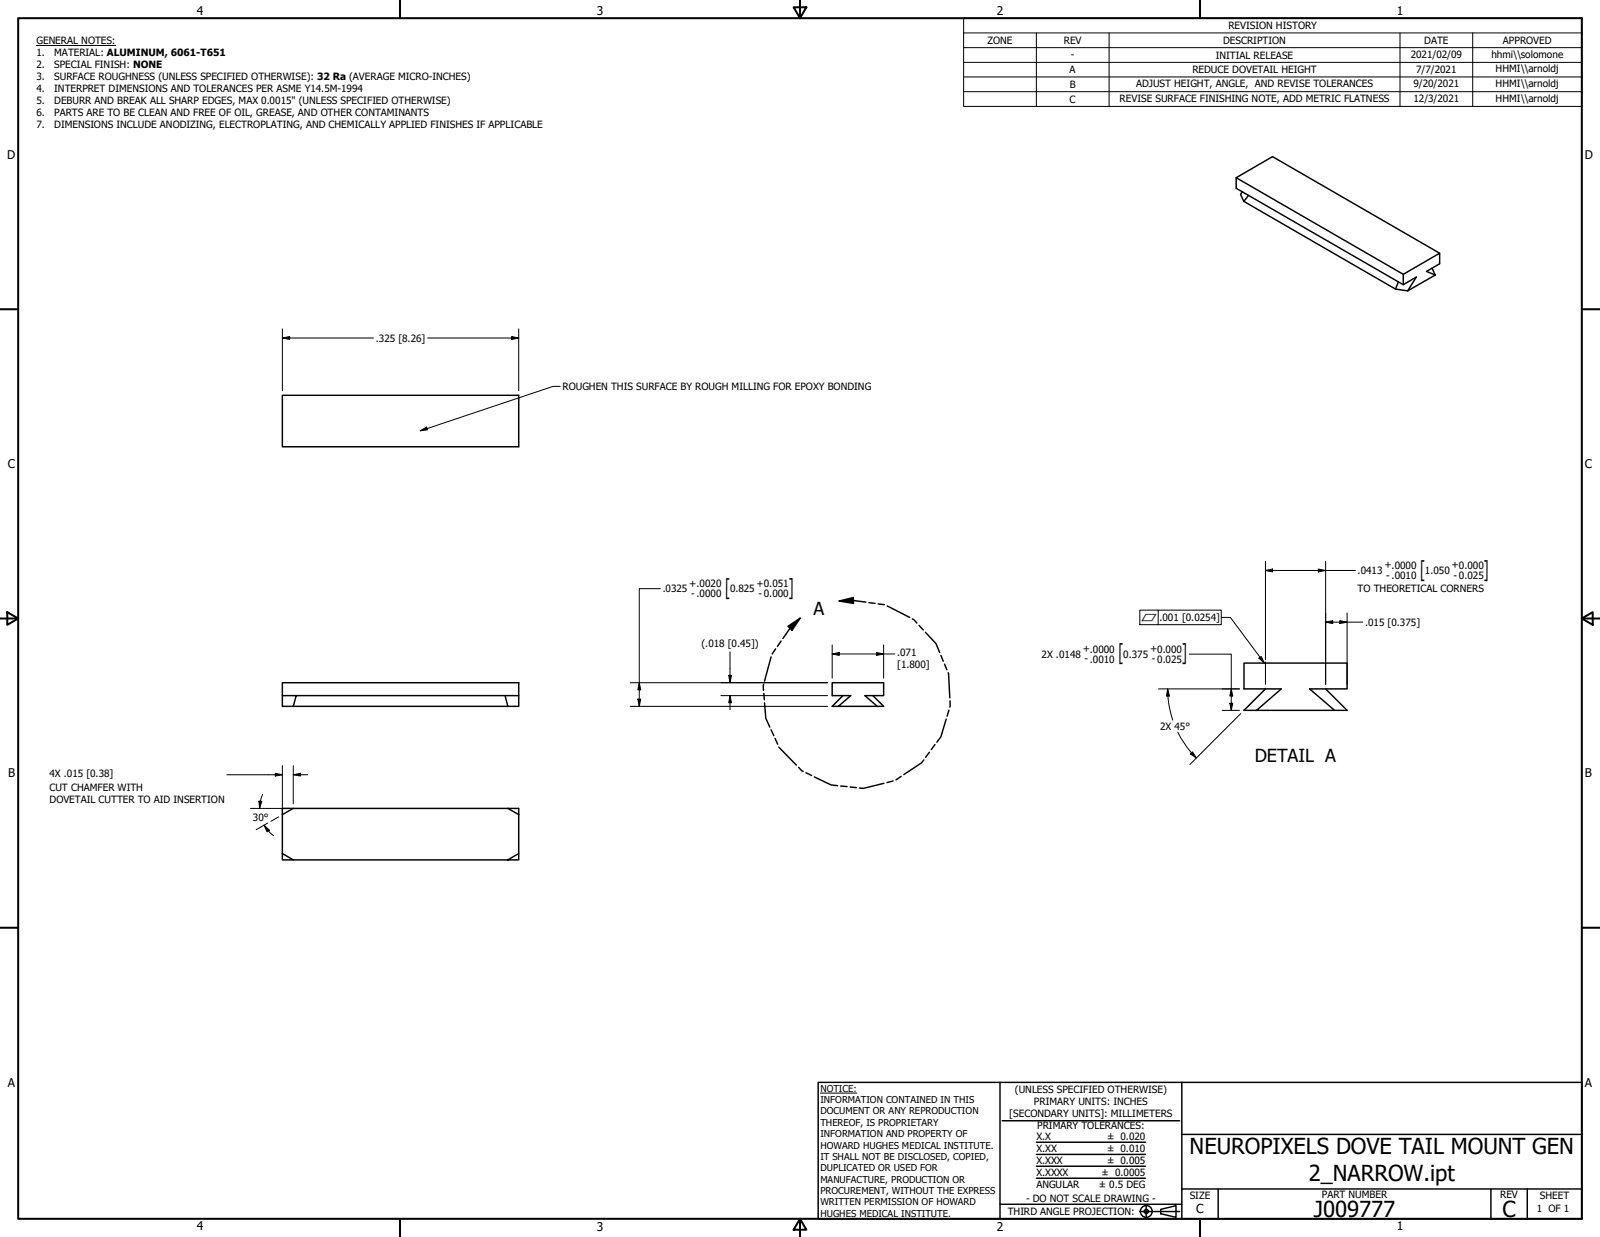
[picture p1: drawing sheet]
<svg xmlns="http://www.w3.org/2000/svg" width="559mm" height="432mm" viewBox="0 0 559 432" stroke-linecap="round" stroke-linejoin="round" font-family="sans-serif">
<!-- layer: Visible (ANSI) -->
<g fill="none" stroke="#000" stroke-width=".51">
<path d="M431.7 62l58.4 33.8M433.8 66.9l-.5 1 1.1 2.4 1.7-2.1M434.4 70.3l53 30.6 1-2.5M500.1 93.6l1.2 2.4M501.3 96l-3.1-1.3 4.6-2.6v-3.7l-12.7 7.4v3.6M502.8 88.4l-58.4-33.7-12.7 7.3v3.7l58.4 33.7 4.6-2.7-3.1 4.8 9.7-5.5M487.4 100.9l4.2 .6M98.6 138h82.6v18h-82.6zM290.6 238.3h18v4.5h-6.5l4.3 3.8h-13.6l4.3-3.8h-6.5zM434.5 231.5h36v9h-13.1l8.7 7.5h-27.3l8.7-7.5h-13zM98.6 242.8v-4.5h82.6v8.3h-3.8M103.4 242.8l-1 3.8h-3.8v-3.8h82.6"/>
<path d="M176.4 242.8l1 3.8h-75M294.4 242.8l-3.8 3.8h2.2M304.9 242.8l3.7 3.8h-2.2M442 240.5l-7.5 7.5h4.3M463 240.5l7.5 7.5h-4.4M98.6 297.9v2.3h82.6v-2.3l-3.8 2.3M98.6 297.9v-15.7h82.6v15.7M98.6 297.9l3.8 2.3M102.4 282.2l-3.8 2.2M177.4 282.2l3.8 2.2"/>
</g>
<!-- layer: Detail Boundary (ANSI) -->
<g fill="none" stroke="#000" stroke-width=".51">
<path d="M275.2 218.6l4.3-2.8-2.9 4.2zM279.5 215.8l-3.6 3.5-2.5 3.6M293.1 209.8l4.9-1.2 .1 2zM293.1 209.8l5-.2 4.3 .6M303.5 210.4l2.1 .2M306.7 210.8l2.2 .3M309.9 211.5l7.8 4M318.6 216l1.6 1.5M321 218.3l1.5 1.6M266.7 238.8l-.1 2.2M269.3 229.3l-2.3 8.4M270.9 226.5l-1.2 1.8"/>
<path d="M272.8 223.8l-1.3 1.8M323.2 220.7l3.7 4 1.3 3.1M328.6 228.8l.8 2M329.9 231.8l.8 2M331.2 234.8l.5 8.8M266.8 242.1l.2 2.2M267 245.4l.5 5.4 1.4 3M269.3 254.8l1 2M270.7 257.7l.9 2.1M326.5 259.9l-1.3 1.8M330.5 251l-1.9 6.2-1.4 1.9M331.4 247.9l-.6 2.1"/>
<path d="M331.8 244.7l-.1 2.1M272 260.8l6.1 6.3M278.9 267.8l1.6 1.5M281.5 269.7l2 1M284.4 271.2l5.9 2.8 2.2 .3M293.6 274.4l2.2 .2M296.9 274.7l2.2 .3M308.7 273.4l-7.2 1.8-1.3-.1M311.9 272.6l-2.1 .6M314.7 271l-1.8 1.2M322.6 265.2l-.7 1.1-6.2 4.1M324.6 262.6l-1.3 1.8"/>
</g>
<g fill="#000">
<path d="M293.1 209.8l4.9-1.2 .1 2z" fill-rule="evenodd"/>
<path d="M275.2 218.6l4.3-2.8-2.9 4.2z" fill-rule="evenodd"/>
</g>
<!-- layer: Border (ANSI) -->
<g fill="none" stroke="#000" stroke-width=".7">
<path d="M6.3 6.3h546.1v419.1h-546.1zM139.7 0v6.3M277.2 2.5h4.4l-2.2 3.8zM279.4 0v6.3M419.1 0v6.3M0 107.9h6.3M552.4 107.9h6.4M0 215.9h6.3M2.5 213.7l3.8 2.2-3.8 2.2zM552.4 215.9l3.9-2.2v4.4zM552.4 215.9h6.4M0 323.8h6.3"/>
<path d="M552.4 323.8h6.4M139.7 425.4v6.4M279.4 425.4l2.2 3.9h-4.4zM279.4 425.4v6.4M419.1 425.4v6.4"/>
</g>
<!-- layer: Title (ANSI) -->
<g fill="none" stroke="#000" stroke-width=".51">
<path d="M285.8 377.8h266.6v47.6h-266.6zM349.2 377.8v47.6M412.7 377.8v47.6M350 391.2h62M361.9 398.7h38.1M412.7 396h139.7M361.9 411.3h38.1M361.9 407.1h38.1M361.9 403h38.1M412.7 415h139.7M425.4 415v10.4M520.7 415v10.4"/>
<path d="M533.4 415v10.4M349.2 420.4h63.5M398 422.9h14M400.3 420.6v4.6M405.4 422.1l5.3-1.2v4l-5.3-1.2z"/>
<circle cx="400.3" cy="422.9" r="2.06"/>
<circle cx="400.3" cy="422.9" r=".73"/>
</g>
<path d="M286.5 381.6h12.8" fill="none" stroke="#000" stroke-width=".35"/>
<!-- layer: Symbol (ANSI) -->
<g fill="none" stroke="#000" stroke-width=".35">
<path d="M12.7 15.9h27.7M336.5 11.5v-5.2h215.9v5.2M336.5 16.6h215.9M361.9 11.5v25.6M387.3 11.5v25.6M488.9 11.5v25.6M514.3 11.5v25.6M552.4 11.5h-215.9v5.1M552.4 11.5v25.6h-215.9v-20.5M336.5 21.8h215.9M336.5 26.9h215.9M336.5 32h215.9"/>
<path d="M195.6 134.9h-2.4l-46.5 15.5M146.7 150.4l2.3-1.3 .3 1zM398.1 213h28.4v5.1h-28.4zM404.5 213v5.1M426.5 215.5h3.2l11.9 16M439.7 229.7l.8-.5 1.1 2.3z"/>
</g>
<!-- layer: Dimension (ANSI) -->
<g fill="none" stroke="#000" stroke-width=".35">
<path d="M98.6 118l2.6-.5v1zM98.6 118h31.8M98.6 114.8v21.6M149.4 118h31.8M178.7 117.5l2.5 .5-2.5 .5zM181.2 114.8v21.6M442 199.1l2.4-.5v1zM442 199.1h31.4M442 196v34.3M460.4 198.6l2.6 .5-2.6 .5zM463 196v42.9M230.6 205.5h-7.3v41.1"/>
<path d="M463 217.2l2.5-.5v1zM463 217.2h12.9M467.9 216.7l2.6 .5-2.6 .5zM470.5 214v24.9M220.1 238.3h69M223.3 238.3l.5 2.5h-1zM254.5 235.8h1l-.5 2.5zM255 227.5v10.8M290.6 228.3l2.5-.5v1zM290.6 228.3h21.9M290.6 225.1v11.6M306.1 227.8l2.5 .5-2.5 .5z"/>
<path d="M308.6 225.1v11.6M415.4 228.3h14.6v19.7M442 231.1v7.8M220.1 246.6h69M222.8 244h1l-.5 2.6zM251.8 242.8h37.3M255 242.8l.5 2.5h-1zM255 242.8v5M404.6 240.5h28.3M407.8 240.5l.6 2.5h-1zM407.8 240.5l.1 2.5M407.9 242.9l.5 3.8 1.2 4.7"/>
<path d="M411.4 255.6l.9 1.7a33.8 33.8 0 0 0 5.5 7.3M426.8 248h6.1M429.5 245.5h1l-.5 2.5zM430 240.5l.5 2.5h-1zM433.3 249.1l-17.8 17.8M79.2 270.4h19.4M90.4 279.7h1l-.7 2.5zM90.9 279.7l-.2 2.5M91.7 277.3l-.8 2.4M96.1 269.9l2.5 .5-2.5 .5zM98.6 267.3v15.5M102.4 270.4l2.6-.5v1z"/>
<path d="M102.4 270.4h5M102.4 267.3v13.3M415.7 263.1l.8-.7 1.3 2.2zM87.5 282.2h13.3M92.2 288l1.9 1.8-.8 .6zM92.2 288l1.5 2.1 1.9 1.6M93.5 287.3l-4 2.3M97.3 285.2l-2.7 1.5"/>
</g>
<g fill="#000">
<path d="M98.6 118l2.6-.5v1z" fill-rule="evenodd"/>
<path d="M178.7 117.5l2.5 .5-2.5 .5z" fill-rule="evenodd"/>
<path d="M442 199.1l2.4-.5v1z" fill-rule="evenodd"/>
<path d="M460.4 198.6l2.6 .5-2.6 .5z" fill-rule="evenodd"/>
<path d="M463 217.2l2.5-.5v1z" fill-rule="evenodd"/>
<path d="M467.9 216.7l2.6 .5-2.6 .5z" fill-rule="evenodd"/>
<path d="M254.5 235.8h1l-.5 2.5z" fill-rule="evenodd"/>
<path d="M290.6 228.3l2.5-.5v1z" fill-rule="evenodd"/>
<path d="M306.1 227.8l2.5 .5-2.5 .5z" fill-rule="evenodd"/>
<path d="M222.8 244h1l-.5 2.6z" fill-rule="evenodd"/>
<path d="M223.3 238.3l.5 2.5h-1z" fill-rule="evenodd"/>
<path d="M255 242.8l.5 2.5h-1z" fill-rule="evenodd"/>
<path d="M407.8 240.5l.6 2.5h-1z" fill-rule="evenodd"/>
<path d="M429.5 245.5h1l-.5 2.5z" fill-rule="evenodd"/>
<path d="M430 240.5l.5 2.5h-1z" fill-rule="evenodd"/>
<path d="M90.4 279.7h1l-.7 2.5z" fill-rule="evenodd"/>
<path d="M96.1 269.9l2.5 .5-2.5 .5z" fill-rule="evenodd"/>
<path d="M102.4 270.4l2.6-.5v1z" fill-rule="evenodd"/>
<path d="M415.7 263.1l.8-.7 1.3 2.2z" fill-rule="evenodd"/>
<path d="M92.2 288l1.9 1.8-.8 .6z" fill-rule="evenodd"/>
</g>
<!-- layer: Symbol (ANSI) -->
<g fill="#000">
<path d="M146.7 150.4l2.3-1.3 .3 1z" fill-rule="evenodd"/>
<path d="M439.7 229.7l.8-.5 1.1 2.3z" fill-rule="evenodd"/>
</g>
<g font-size="7.7">
<text x="496" y="201.3">[</text>
<text x="518.2" y="201.3">]</text>
<text x="253.2" y="207.6">[</text>
<text x="275.5" y="207.6">]</text>
<text x="390.6" y="230.5">[</text>
<text x="412.8" y="230.5">]</text>
<text x="415.5" y="403">NEUROPIXELS DOVE TAIL MOUNT GEN</text>
<text x="457.1" y="412.2">2_NARROW.ipt</text>
<text x="458.9" y="424.8">J009777</text>
<text x="524.8" y="424.7">C</text>
</g>
<g font-size="6.3">
<text x="284.2" y="214.6">A</text>
<text x="438.2" y="266">DETAIL A</text>
</g>
<text font-size="4.3" x="417.8" y="423.5">C</text>
<g font-size="4.2">
<text x="68.7" y="5.3">4</text>
<text x="208.4" y="5.3">3</text>
<text x="348.1" y="5.3">2</text>
<text x="487.8" y="5.3">1</text>
<text x="2.5" y="55.5">D</text>
<text x="553.5" y="55.5">D</text>
<text x="2.8" y="163.4">C</text>
<text x="553.5" y="163.4">C</text>
<text x="2.9" y="271.4">B</text>
<text x="553.5" y="271.4">B</text>
<text x="2.8" y="379.3">A</text>
<text x="553.5" y="379.3">A</text>
<text x="68.7" y="429.5">4</text>
<text x="208.4" y="429.6">3</text>
<text x="348.1" y="429.6">2</text>
<text x="487.8" y="429.5">1</text>
</g>
<g font-size="3.5">
<text x="429" y="10.2">REVISION HISTORY</text>
<text x="12.7" y="15.3">GENERAL NOTES:</text>
<text x="344.9" y="15.3">ZONE</text>
<text x="371.5" y="15.3">REV</text>
<text x="427.2" y="15.3">DESCRIPTION</text>
<text x="497.4" y="15.3">DATE</text>
<text x="524.9" y="15.3">APPROVED</text>
<text x="12.7" y="19.5">1.</text>
<text x="12.7" y="23.7">2.</text>
<text x="18.9" y="19.5">MATERIAL: ALUMINUM, 6061-T651</text>
<text x="18.9" y="23.7">SPECIAL FINISH: NONE</text>
<text x="374" y="20.3">-</text>
<text x="424.6" y="20.4">INITIAL RELEASE</text>
<text x="492.7" y="20.3">2021/02/09</text>
<text x="520.9" y="20.3">hhmi\\solomone</text>
<text x="12.7" y="27.8">3.</text>
<text x="18.9" y="27.8">SURFACE ROUGHNESS (UNLESS SPECIFIED OTHERWISE): 32 Ra (AVERAGE MICRO-INCHES)</text>
<text x="373.6" y="25.6">A</text>
<text x="416.4" y="25.6">REDUCE DOVETAIL HEIGHT</text>
<text x="494.6" y="25.4">7/7/2021</text>
<text x="522.4" y="25.3">HHMI\\arnoldj</text>
<text x="12.7" y="32">4.</text>
<text x="18.9" y="32">INTERPRET DIMENSIONS AND TOLERANCES PER ASME Y14.5M-1994</text>
<text x="373.6" y="35.9">C</text>
<text x="373.6" y="30.7">B</text>
<text x="391" y="35.6">REVISE SURFACE FINISHING NOTE, ADD METRIC FLATNESS</text>
<text x="396.8" y="30.4">ADJUST HEIGHT, ANGLE, AND REVISE TOLERANCES</text>
<text x="493.6" y="30.5">9/20/2021</text>
<text x="493.6" y="35.6">12/3/2021</text>
<text x="522.4" y="30.4">HHMI\\arnoldj</text>
<text x="522.4" y="35.6">HHMI\\arnoldj</text>
<text x="12.7" y="36.2">5.</text>
<text x="12.7" y="40.4">6.</text>
<text x="18.9" y="36.2">DEBURR AND BREAK ALL SHARP EDGES, MAX 0.0015&quot; (UNLESS SPECIFIED OTHERWISE)</text>
<text x="18.9" y="40.4">PARTS ARE TO BE CLEAN AND FREE OF OIL, GREASE, AND OTHER CONTAMINANTS</text>
<text x="12.7" y="44.6">7.</text>
<text x="18.9" y="44.6">DIMENSIONS INCLUDE ANODIZING, ELECTROPLATING, AND CHEMICALLY APPLIED FINISHES IF APPLICABLE</text>
<text x="131.3" y="119.3">.325 [8.26]</text>
<text x="196.5" y="136.1">ROUGHEN THIS SURFACE BY ROUGH MILLING FOR EPOXY BONDING</text>
<text x="474.2" y="200.4">.0413</text>
<text x="483.5" y="198.4">+.0000</text>
<text x="484.1" y="202">- .0010</text>
<text x="497.6" y="200.4">1.050</text>
<text x="507" y="198.4">+0.000</text>
<text x="507.6" y="202">- 0.025</text>
<text x="231.5" y="206.8">.0325</text>
<text x="240.7" y="204.8">+.0020</text>
<text x="241.4" y="208.3">- .0000</text>
<text x="255" y="206.8">0.825</text>
<text x="264.2" y="204.8">+0.051</text>
<text x="264.9" y="208.3">- 0.000</text>
<text x="474.2" y="206.7">TO THEORETICAL CORNERS</text>
<text x="404.9" y="216.8">.001 [0.0254]</text>
<text x="476.8" y="218.4">.015 [0.375]</text>
<text x="245" y="226">(.018 [0.45])</text>
<text x="378.1" y="227.6">+.0000</text>
<text x="401.6" y="227.6">+0.000</text>
<text x="313.3" y="229.1">.071</text>
<text x="313.3" y="233">[1.800]</text>
<text x="363.8" y="229.6">2X .0148</text>
<text x="378.8" y="231.2">- .0010</text>
<text x="392.3" y="229.6">0.375</text>
<text x="402.3" y="231.2">- 0.025</text>
<text x="405.2" y="254.8">2X 45°</text>
<text x="17.3" y="271.4">4X .015 [0.38]</text>
<text x="17.3" y="276">CUT CHAMFER WITH</text>
<text x="17.3" y="280.2">DOVETAIL CUTTER TO AID INSERTION</text>
<text x="88.3" y="286.5">30°</text>
<text x="354.5" y="381.6">(UNLESS SPECIFIED OTHERWISE)</text>
<text x="352.5" y="390">[SECONDARY UNITS]: MILLIMETERS</text>
<text x="361.1" y="385.8">PRIMARY UNITS: INCHES</text>
<text x="362.3" y="394.1">PRIMARY TOLERANCES:</text>
<text x="361.9" y="397.9">X.X</text>
<text x="386.7" y="398">± 0.020</text>
<text x="361.9" y="402.1">X.XX</text>
<text x="361.9" y="406.3">X.XXX</text>
<text x="386.7" y="402.1">± 0.010</text>
<text x="386.7" y="406.3">± 0.005</text>
<text x="361.9" y="410.5">X.XXXX</text>
<text x="384.7" y="410.5">± 0.0005</text>
<text x="358.4" y="419.7">- DO NOT SCALE DRAWING -</text>
<text x="361.9" y="414.6">ANGULAR</text>
<text x="383.8" y="414.7">± 0.5 DEG</text>
<text x="415.5" y="418.4">SIZE</text>
<text x="461.6" y="418.3">PART NUMBER</text>
<text x="523.9" y="418.3">REV</text>
<text x="537.8" y="418.4">SHEET</text>
<text x="352" y="424.2">THIRD ANGLE PROJECTION:</text>
<text x="536.7" y="423.2">1 OF 1</text>
</g>
<g font-size="3.3">
<text x="398.5" y="216.7">⏥</text>
<text x="286.5" y="381.1">NOTICE:</text>
<text x="286.5" y="385">INFORMATION CONTAINED IN THIS</text>
<text x="286.5" y="389">DOCUMENT OR ANY REPRODUCTION</text>
<text x="286.5" y="392.9">THEREOF, IS PROPRIETARY</text>
<text x="286.5" y="396.9">INFORMATION AND PROPERTY OF</text>
<text x="286.5" y="400.9">HOWARD HUGHES MEDICAL INSTITUTE.</text>
<text x="286.5" y="404.9">IT SHALL NOT BE DISCLOSED, COPIED,</text>
<text x="286.5" y="408.9">DUPLICATED OR USED FOR</text>
<text x="286.5" y="412.8">MANUFACTURE, PRODUCTION OR</text>
<text x="286.5" y="416.8">PROCUREMENT, WITHOUT THE EXPRESS</text>
<text x="286.5" y="420.8">WRITTEN PERMISSION OF HOWARD</text>
<text x="286.5" y="424.8">HUGHES MEDICAL INSTITUTE.</text>
</g>
</svg>
